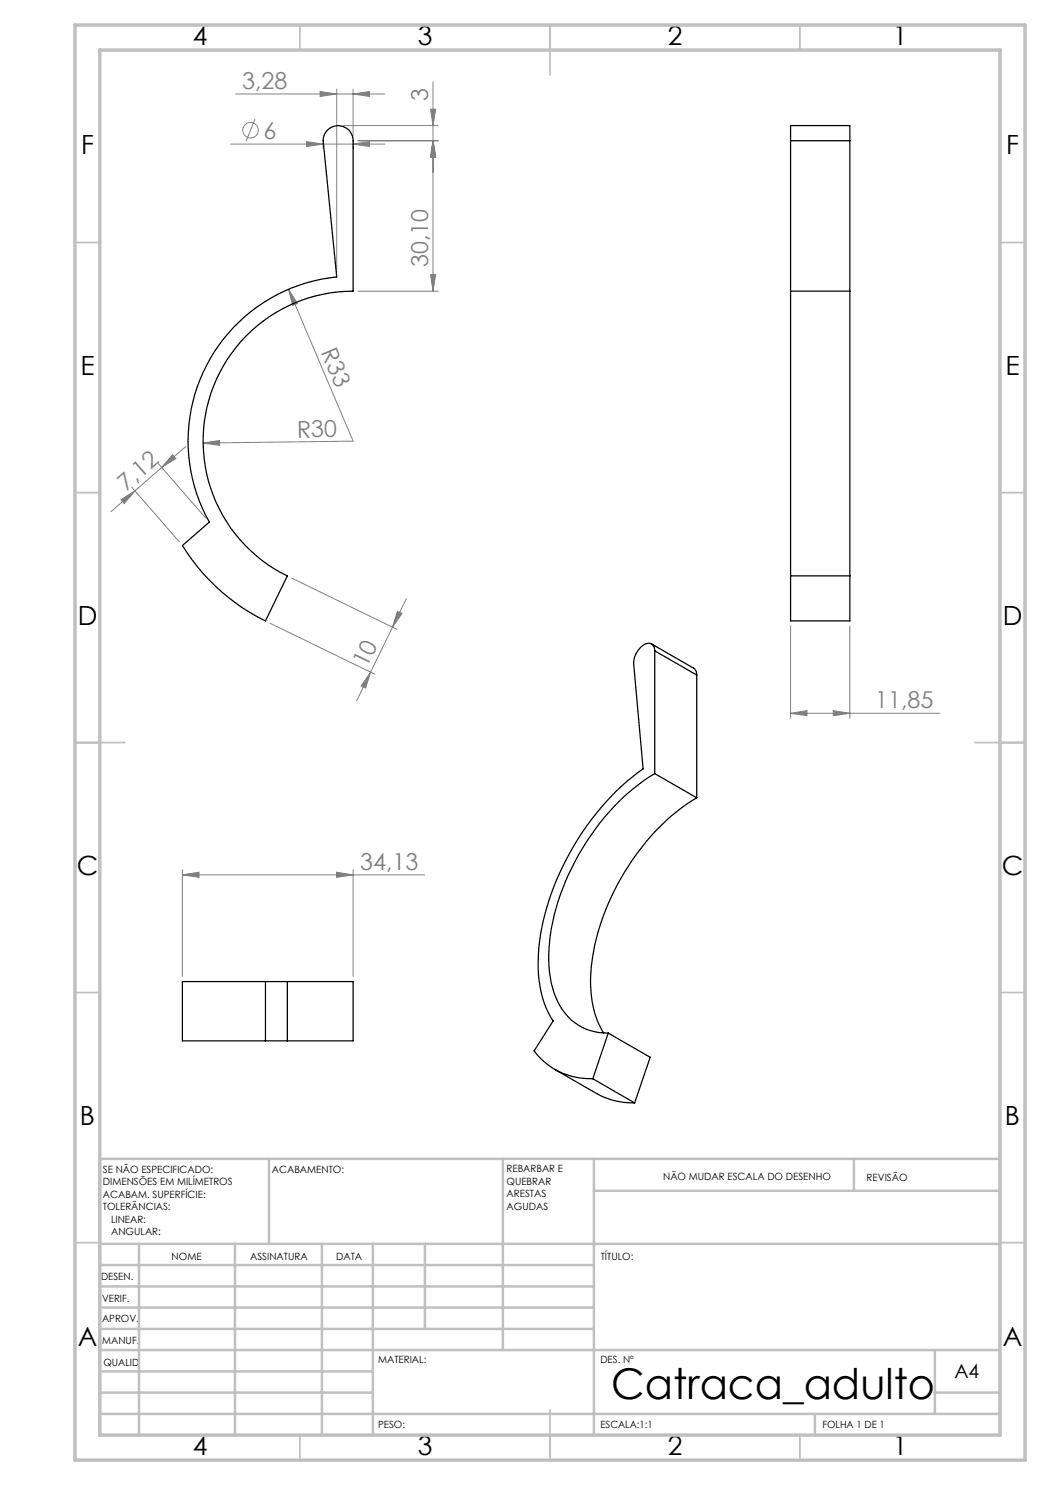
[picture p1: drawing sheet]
<svg xmlns="http://www.w3.org/2000/svg" width="210mm" height="297mm" viewBox="0 0 210 297" stroke-linecap="round" stroke-linejoin="round" font-family="sans-serif">
<g fill="none" stroke="#808080" stroke-width=".2">
<path d="M47.1 18.8h29.9M64 18.3l3.3 .5-3.3 .5zM67.3 17.8v36.6M70.6 18.8l3.3-.5v1zM70.6 17.8v9.3M86.6 16.4v41.8M46.1 28.8h30.9M51 23.8l-1.8 4.5M61.3 28.3l3.3 .5-3.3 .5zM64.6 29.1v.7M68.6 25.1h19M70.6 28.8l3.3-.5v1z"/>
<path d="M70.6 29.1v.7M71.6 28.1h16M86.1 21.8h1l-.5 3.3zM86.6 28.1l.5 3.3h-1zM57.7 57.9l1.8 2.8-1 .4zM57.7 57.9l12.9 30.3-30 .4M71.6 58.2h16M86.1 54.9h1l-.5 3.3zM24.2 99.9l2.8-1.7-2.2 2.5zM26.3 97.4l9.5 10.9M27 98.2l-4.8 4.1M31.7 92.7l9.5 11"/>
<path d="M32.3 93.5l-5.3 4.7M34.5 90.9l.7 .8-2.9 1.8zM37.1 89.3l-4.8 4.2M40.6 88.6l3.3-.5v1zM58.4 115.6l21 10.3M81.3 119.7l-10 20.5M54 124.6l21 10.3M74.1 134.4l-1 3.2-.9-.4zM79.5 122.3l.9 .4-1.9 2.7zM158.1 125.2v18.4M170 125.2v18.4M158.1 142.7l3.3-.6v1.1z"/>
<path d="M158.1 142.7h29.9M166.7 142.1l3.3 .6-3.3 .5zM36.5 175l3.3-.6v1.1zM36.5 174v21.3M36.5 175h48.4M67.3 174.4l3.3 .6-3.3 .5zM70.6 174v21.3"/>
<circle cx="50.1" cy="26" r="1.56"/>
</g>
<g fill="none" stroke="#c0c0c0" stroke-width=".35">
<path d="M60 5v5M110 5v10M160 5v5M15 48.5h5M200 48.5h5M15 98.5h5M200 98.5h5M15 148.5h10M195 148.5h10M15 198.5h5M200 198.5h5M15 248.5h5"/>
<path d="M200 248.5h5M60 287v5M110 282v10M160 287v5"/>
</g>
<g fill="none" stroke="#c0c0c0" stroke-width=".5">
<path d="M53.8 231.8v17M100.6 231.8v38.2M118.8 231.8v55.2M118.8 238.2h81.2M170.8 231.8v6.4M200 231.8h-180v55.2M20 248.8h180M20 257.3h98.8M20 253h98.8M27.8 248.8v38.2M47 248.8v38.2M64.4 248.8v38.2"/>
<path d="M74.6 248.8v38.2M85 248.8v17M20 265.8h98.8M20 261.5h98.8M20 278.5h54.6M20 274.3h54.6M20 270h180M187 278.5h13M187 270v12.8M20 282.8h180M163 282.8v4.2"/>
</g>
<path d="M15 5h190v287h-190zM20 10h180v277h-180z" fill="none" stroke="#c0c0c0" stroke-width=".7"/>
<g fill="#808080">
<path d="M57.7 57.9l1.8 2.8-1 .4z"/>
<path d="M40.6 88.6l3.3-.5v1z"/>
<path d="M61.3 28.3l3.3 .5-3.3 .5zM70.6 28.8l3.3-.5v1zM158.1 142.7l3.3-.6v1.1zM166.7 142.1l3.3 .6-3.3 .5z"/>
<path d="M64 18.3l3.3 .5-3.3 .5zM70.6 18.8l3.3-.5v1z"/>
<path d="M24.2 99.9l2.8-1.7-2.2 2.5zM34.5 90.9l.7 .8-2.9 1.8z"/>
<path d="M74.1 134.4l-1 3.2-.9-.4zM79.5 122.3l.9 .4-1.9 2.7z"/>
<path d="M86.6 28.1l.5 3.3h-1zM86.1 21.8h1l-.5 3.3zM86.1 54.9h1l-.5 3.3zM86.6 28.1l.5 3.3h-1z"/>
<path d="M36.5 175l3.3-.6v1.1zM67.3 174.4l3.3 .6-3.3 .5z"/>
</g>
<g fill="none" stroke="#000" stroke-width=".25">
<path d="M65.5 26a3 3 0 0 1 3.3-.6 3 3 0 0 1 1.8 2.7v30.1a30 30 0 0 0-29.2 23.3 30 30 0 0 0 16.1 33.7l-4.4 9a40 40 0 0 1-16.6-15.1l5.4-4.7a33 33 0 0 1 25.4-49l-2.7-27.3a2.94 2.94 0 0 1 .9-2.1zM158.1 28.1v-3h11.9v3M158.1 28.1v30.1M158.1 28.1h11.9M170 28.1v30.1M158.1 58.2v57M158.1 58.2h11.9M170 58.2v57M158.1 115.2v9h11.9v-9M158.1 115.2h11.9M130.3 128.8l8.6 5 .3 .5 .1 .7M131 130.2a1.3 1.3 0 0 0-.7-1.4 1.3 1.3 0 0 0-1.5 .1 4.6 4.6 0 0 0-2.1 3.7l1.9 21.2a53.2 53.2 0 0 0-20 30.6 28.8 28.8 0 0 0 .6 17.2l1.4 2.6-3.8 6a13.9 13.9 0 0 0 11.8 5.6"/>
<path d="M131 130.2v24.5M131 130.2l8.3 4.8M139.3 135v24.6M131 154.7a46.1 46.1 0 0 0-18.4 22.8 34.5 34.5 0 0 0-2.4 19.1 12.3 12.3 0 0 0 7 9.2l2.6 .7 1.8 .1M131 154.7l8.3 4.9M139.3 159.6a45.6 45.6 0 0 0-17.8 21.4 37.7 37.7 0 0 0-3.2 18.2 16.4 16.4 0 0 0 2.5 7.4M53.1 196.3h-16.6v11.9h16.6M53.1 196.3v11.9M53.1 196.3h4.4M57.5 196.3h13.1v11.9h-13.1M57.5 196.3v11.9M53.1 208.2h4.4"/>
<path d="M110.9 213.9l8.4 4.8a14.5 14.5 0 0 0 7.6 1.9M118.6 215.8l8.3 4.8M121.6 206.6l-3 9.2M121.6 206.6l8.4 4.9-3.1 9.1"/>
</g>
<text font-size="8.5" x="122.3" y="279.7">Catraca_adulto</text>
<g font-size="5.3">
<text x="38.5" y="9">4</text>
<text x="83.5" y="9">3</text>
<text x="133.6" y="9">2</text>
<text x="178.6" y="9">1</text>
<text x="16.2" y="30.8">F</text>
<text x="201.2" y="30.8">F</text>
<text x="16.1" y="75">E</text>
<text x="201.1" y="75">E</text>
<text x="15.5" y="125">D</text>
<text x="200.5" y="125">D</text>
<text x="15.4" y="175">C</text>
<text x="200.4" y="175">C</text>
<text x="16" y="225">B</text>
<text x="201" y="225">B</text>
<text x="15.5" y="269.3">A</text>
<text x="200.5" y="269.3">A</text>
<text x="38.5" y="291">4</text>
<text x="83.5" y="291">3</text>
<text x="133.6" y="291">2</text>
<text x="178.6" y="291">1</text>
</g>
<g font-size="4.7" fill="#808080">
<text x="48.4" y="17.8">3,28</text>
<text x="85.6" y="20.3" transform="rotate(-90 85.6 20.3)">3</text>
<text x="52.7" y="27.7">6</text>
<text x="85.6" y="53.5" transform="rotate(-90 85.6 53.5)">30,10</text>
<text x="64.1" y="70.4" transform="rotate(67 64.1 70.4)">R33</text>
<text x="59.4" y="87.5" transform="rotate(-1 59.4 87.5)">R30</text>
<text x="25.2" y="98.3" transform="rotate(-41 25.2 98.3)">7,12</text>
<text x="73.3" y="133.7" transform="rotate(-64 73.3 133.7)">10</text>
<text x="175.1" y="141.6">11,85</text>
<text x="72" y="173.9">34,13</text>
</g>
<text font-size="3.9" x="190.9" y="275.5">A4</text>
<g font-size="2">
<text x="20.6" y="234.6">SE NÃO ESPECIFICADO:</text>
<text x="20.6" y="237.1">DIMENSÕES EM MILÍMETROS</text>
<text x="20.6" y="239.6">ACABAM. SUPERFÍCIE:</text>
<text x="54.4" y="234.6">ACABAMENTO:</text>
<text x="101.3" y="234.5">REBARBAR E</text>
<text x="101.3" y="237">QUEBRAR</text>
<text x="101.3" y="239.5">ARESTAS</text>
<text x="132.6" y="236">NÃO MUDAR ESCALA DO DESENHO</text>
<text x="173.3" y="236.2">REVISÃO</text>
<text x="20.6" y="242.1">TOLERÂNCIAS:</text>
<text x="22.2" y="244.6">LINEAR:</text>
<text x="101.3" y="242">AGUDAS</text>
<text x="22.2" y="247.1">ANGULAR:</text>
<text x="34.3" y="252">NOME</text>
<text x="50" y="251.9">ASSINATURA</text>
<text x="67.2" y="251.9">DATA</text>
<text x="120.2" y="251.9">TÍTULO:</text>
<text x="20.2" y="256.1">DESEN.</text>
<text x="20.4" y="260.3">VERIF.</text>
<text x="20.4" y="264.4">APROV.</text>
<text x="20.5" y="268.8">MANUF.</text>
<text x="20.7" y="273.1">QUALID</text>
<text x="75.7" y="272.5">MATERIAL:</text>
<text x="120.1" y="272.5">DES. Nº</text>
<text x="75.6" y="285.5">PESO:</text>
<text x="120.1" y="285.6">ESCALA:1:1</text>
<text x="164.5" y="285.6">FOLHA 1 DE 1</text>
</g>
</svg>
